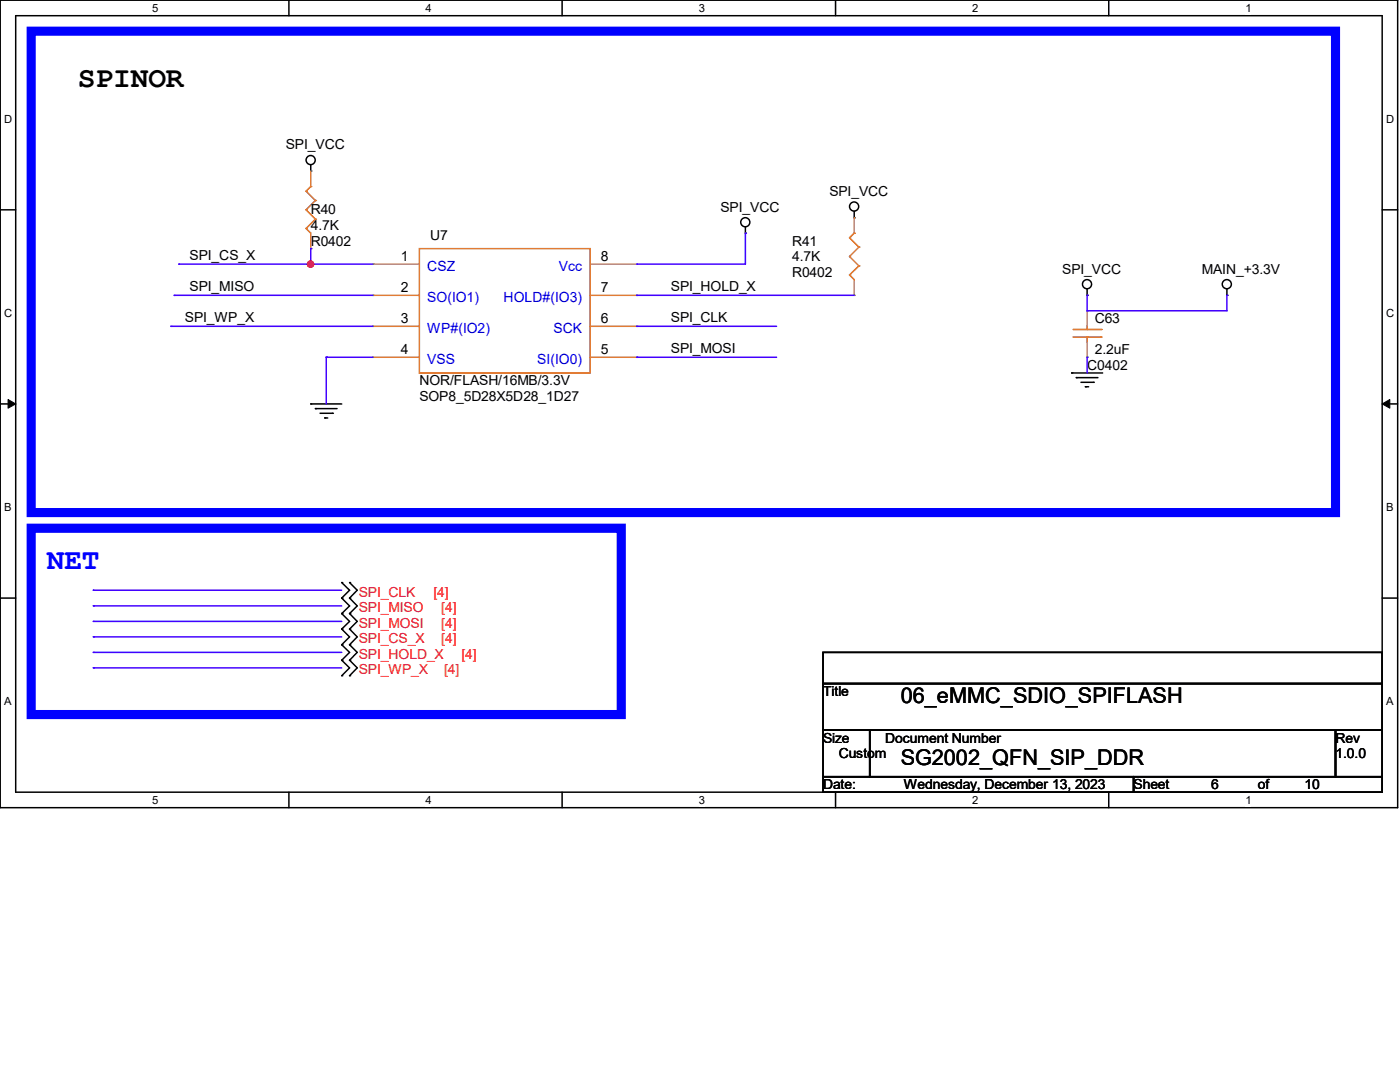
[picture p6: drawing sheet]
<svg xmlns="http://www.w3.org/2000/svg" width="279mm" height="216mm" viewBox="0 0 279 216" stroke-linecap="round" stroke-linejoin="round" font-family="sans-serif">
<path d="M0 0h278.9v161.2h-278.9zM3.1 3.1h272.7v155h-272.7z" fill="none" stroke="#000" stroke-width=".3"/>
<g fill="#fff">
<path d="M30.4 .4h1.2v2.4h-1.2z"/>
<path d="M30.4 158.4h1.2v2.5h-1.2z"/>
</g>
<path d="M57.7 0v3.1M57.7 158.1v3.1" fill="none" stroke="#000" stroke-width=".3"/>
<g fill="#fff">
<path d="M84.9 .4h1.2v2.4h-1.2z"/>
<path d="M84.9 158.4h1.2v2.5h-1.2z"/>
</g>
<path d="M112.2 0v3.1M112.2 158.1v3.1" fill="none" stroke="#000" stroke-width=".3"/>
<g fill="#fff">
<path d="M139.4 .4h1.2v2.4h-1.2z"/>
<path d="M139.4 158.4h1.2v2.5h-1.2z"/>
</g>
<path d="M166.8 0v3.1M166.8 158.1v3.1" fill="none" stroke="#000" stroke-width=".3"/>
<g fill="#fff">
<path d="M194 .4h1.2v2.4h-1.2z"/>
<path d="M194 158.4h1.2v2.5h-1.2z"/>
</g>
<path d="M221.3 0v3.1M221.3 158.1v3.1" fill="none" stroke="#000" stroke-width=".3"/>
<g fill="#fff">
<path d="M248.5 .4h1.2v2.4h-1.2z"/>
<path d="M248.5 158.4h1.2v2.5h-1.2z"/>
<path d="M.8 22.5h1.6v2.4h-1.6z"/>
<path d="M276.6 22.5h1.6v2.4h-1.6z"/>
<path d="M.8 61.2h1.6v2.5h-1.6z"/>
<path d="M276.6 61.2h1.6v2.5h-1.6z"/>
</g>
<path d="M0 41.9h3.1M275.8 41.9h3.1" fill="none" stroke="#000" stroke-width=".3"/>
<g fill="#fff">
<path d="M.8 99.9h1.5v2.5h-1.5z"/>
<path d="M276.6 99.9h1.5v2.5h-1.5z"/>
</g>
<path d="M0 80.6h3.1M275.8 80.6h3.1" fill="none" stroke="#000" stroke-width=".3"/>
<path d="M1.6 79.7l1.5 .9-1.5 .8zM275.8 80.6l1.6-.9v1.7z" fill="#000" stroke="#000" stroke-width=".2"/>
<g fill="#fff">
<path d="M.8 138.7h1.5v2.4h-1.5z"/>
<path d="M276.6 138.7h1.5v2.4h-1.5z"/>
</g>
<g fill="none" stroke="#000" stroke-width=".3">
<path d="M62 34.1h.1M62 32.9v1.2M148.8 46.5h.1M148.8 45.3v1.2M170.5 43.4h.1M170.5 42.2v1.2M217 58.9h.1M217 57.7v1.2M244.9 58.9h.1M244.9 57.7v1.2M213.9 74.4h.1M213.9 74.4h6.1"/>
<path d="M214.8 75.4h.1M214.8 75.4h4.3M215.7 76.3h2.5M216.6 77.2h.1M216.6 77.2h.7M218.2 76.3h.1M62 80.6h.1M62 80.6h6.2M62.9 81.5h.1M62.9 81.5h4.4M63.9 82.5h2.4M64.8 83.4h.1"/>
<path d="M64.8 83.4h.6M66.3 82.5h.1M0 119.3h3.1M68.2 116.2h.1M68.2 119.3h.1M68.2 116.2l1.6 1.6-1.6 1.5M68.2 119.3l1.6 1.6-1.6 1.5M69.8 116.2h.1M69.8 119.3h.1M69.8 116.2l1.5 1.6-1.5 1.5M69.8 119.3l1.5 1.6-1.5 1.5M275.8 119.3h3.1"/>
<path d="M68.2 122.4h.1M68.2 125.5h.1M68.2 128.7h.1M68.2 131.7h.1M68.2 134.8h.1M68.2 122.4l1.6 1.6-1.6 1.5M68.2 125.5l1.6 1.6-1.6 1.6M68.2 128.7l1.6 1.5-1.6 1.5M68.2 131.7l1.6 1.6-1.6 1.5M69.8 122.4h.1M69.8 125.5h.1M69.8 128.7h.1"/>
<path d="M69.8 131.7h.1M69.8 134.8h.1M69.8 122.4l1.5 1.6-1.5 1.5M69.8 125.5l1.5 1.6-1.5 1.6M69.8 128.7l1.5 1.5-1.5 1.5M69.8 131.7l1.5 1.6-1.5 1.5M164.3 130.2h111.5v6.2h-111.5zM164.3 136.4h111.5v9.3h-111.5zM164.3 145.7h9.3v9.3h-9.3zM164.3 155h61.9v3.1h-61.9zM173.6 145.7h92.9v9.3h-92.9zM226.2 155h49.6v3.1h-49.6z"/>
<path d="M266.5 145.7h9.3v9.3h-9.3z"/>
<circle cx="62" cy="31.9" r=".91"/>
<circle cx="148.7" cy="44.3" r=".91"/>
<circle cx="170.5" cy="41.2" r=".91"/>
<circle cx="216.9" cy="56.7" r=".91"/>
<circle cx="244.8" cy="56.7" r=".91"/>
</g>
<path d="M6.2 6.2h260.3v96.1h-260.3zM6.2 105.4h117.8v37.2h-117.8z" fill="none" stroke="#00f" stroke-width="1.8"/>
<g fill="none" stroke="#cc8006" stroke-width=".3">
<path d="M61.1 38.1h.1M61.1 38.1l1.8 1.9M62 37.2h.1M62 37.2l-.9 .9M61.1 45.6h.1M61.1 41.9h.1M61.1 45.6l.9 .9M61.1 41.9l1.8 1.8M62.9 43.7h.1M62.9 40h.1M62.9 43.7l-1.8 1.9M62.9 40l-1.8 1.9"/>
<path d="M83.7 49.6h34.1v24.8h-34.1zM169.5 54.9h.1M169.5 51.2h.1M169.5 47.5h.1M169.5 54.9l1 .9M169.5 51.2l1.9 1.8M169.5 47.5l1.9 1.8M170.5 46.5h.1M170.5 46.5l-1 1M171.4 53h.1M171.4 49.3h.1M171.4 53l-1.9 1.9"/>
<path d="M171.4 49.3l-1.9 1.9M214.2 67.3h5.6M214.2 65.7h5.6M217 65.7h.1M217 67.3h.1M217 65.1v.6M217 67.3v.9M219.8 67.3h.1M219.8 65.7h.1"/>
</g>
<g fill="none" stroke="#a84" stroke-width=".3">
<path d="M62 34.1h.1M62 34.1v3.1M62 49.6h.1M62 46.5v3.1M74.4 52.7h.1M74.4 58.9h.1M74.4 52.7h9.3M74.4 58.9h9.3M117.8 52.7h9.3M117.8 58.9h9.3M127.1 58.9h.1M127.1 52.7h.1"/>
<path d="M170.5 58.9h.1M170.5 43.4h.1M170.5 43.4v3.1M170.5 55.8v3.1M74.4 65.1h.1M74.4 71.3h.1M74.4 71.3h9.3M74.4 65.1h9.3M117.8 71.3h9.3M117.8 65.1h9.3M127.1 71.3h.1M127.1 65.1h.1"/>
<path d="M217 62h.1M217 71.3h.1M217 62v3.1M217 68.2v3.1"/>
</g>
<g fill="none" stroke="#4200ff" stroke-width=".3">
<path d="M34.8 58.9h.1M34.8 58.9h39.6M35.7 52.7h.1M35.7 52.7h38.7M62 52.7h.1M62 49.6h.1M62 49.6v3.1M127.1 52.7h.1M127.1 58.9h.1M127.1 58.9h43.4M148.8 46.5h.1M148.8 46.5v6.2h-21.7"/>
<path d="M217 58.9h.1M217 58.9v3.1M244.9 58.9h.1M244.9 58.9v3.1h-27.9M34.1 65.1h.1M34.1 65.1h40.3M65.1 71.3h.1M65.1 71.3h9.3M65.1 71.3v9.3M127.1 65.1h.1M127.1 71.3h.1M127.1 65.1h27.9"/>
<path d="M127.1 71.3h27.9M217 71.3h.1M217 62h.1M217 71.3v3.1M18.6 117.8h.1M18.6 117.8h49.6M18.6 120.9h.1M18.6 124h.1M18.6 127.1h.1M18.6 130.2h.1M18.6 133.3h.1M18.6 120.9h49.6"/>
<path d="M18.6 124h49.6M18.6 127.1h49.6M18.6 130.2h49.6M18.6 133.3h49.6"/>
</g>
<circle cx="62" cy="52.7" r=".59" fill="#f00" stroke="#f00" stroke-width=".3"/>
<text font-size="5.9" x="15.5" y="17.4">SPINOR</text>
<text font-size="5.9" fill="#00f" x="9.3" y="113.5">NET</text>
<g font-size="4.3">
<text x="179.7" y="140.3">06_eMMC_SDIO_SPIFLASH</text>
<text x="179.7" y="152.7">SG2002_QFN_SIP_DDR</text>
</g>
<g font-size="2.8">
<text x="57.1" y="29.8">SPI_VCC</text>
<text x="165.5" y="39.1">SPI_VCC</text>
<text x="62" y="42.8">R40</text>
<text x="62" y="45.9">4.7K</text>
<text x="85.9" y="47.8">U7</text>
<text x="143.8" y="42.2">SPI_VCC</text>
<text x="37.8" y="51.9">SPI_CS_X</text>
<text x="62" y="49">R0402</text>
<text x="80" y="52">1</text>
<text x="119.9" y="52">8</text>
<text x="158.1" y="49">R41</text>
<text x="158.1" y="52.1">4.7K</text>
<text x="37.8" y="58.1">SPI_MISO</text>
<text x="80" y="58.3">2</text>
<text x="119.9" y="58.3">7</text>
<text x="133.9" y="58.1">SPI_HOLD_X</text>
<text x="158.1" y="55.2">R0402</text>
<text x="212" y="54.6">SPI_VCC</text>
<text x="239.9" y="54.6">MAIN_+3.3V</text>
<text x="36.9" y="64.3">SPI_WP_X</text>
<text x="80" y="64.4">3</text>
<text x="119.9" y="64.4">6</text>
<text x="133.9" y="64.3">SPI_CLK</text>
<text x="218.5" y="64.5">C63</text>
<text x="80" y="70.6">4</text>
<text x="119.9" y="70.6">5</text>
<text x="133.9" y="70.4">SPI_MOSI</text>
<text x="218.5" y="70.7">2.2uF</text>
<text x="83.7" y="76.9">NOR/FLASH/16MB/3.3V</text>
<text x="217" y="73.8">C0402</text>
<text x="83.7" y="80">SOP8_5D28X5D28_1D27</text>
<text x="164.3" y="138.9">Title</text>
<text x="164.3" y="148.2">Size</text>
<text x="176.7" y="148.2">Document Number</text>
<text x="266.5" y="148.2">Rev</text>
<text x="167.4" y="151.3">Custom</text>
<text x="266.5" y="151.3">1.0.0</text>
<text x="164.3" y="157.5">Date:</text>
<text x="180.4" y="157.5">Wednesday, December 13, 2023</text>
<text x="226.2" y="157.5">Sheet</text>
<text x="241.7" y="157.5">6</text>
<text x="251" y="157.5">of</text>
<text x="260.4" y="157.5">10</text>
</g>
<g font-size="2.8" fill="#00c">
<text x="85.3" y="54">CSZ</text>
<text x="111.5" y="54">Vcc</text>
<text x="85.3" y="60.2">SO(IO1)</text>
<text x="100.5" y="60.2">HOLD#(IO3)</text>
<text x="85.3" y="66.4">WP#(IO2)</text>
<text x="110.4" y="66.4">SCK</text>
<text x="85.3" y="72.6">VSS</text>
<text x="107.2" y="72.6">SI(IO0)</text>
</g>
<g font-size="2.8" fill="#f00">
<text x="71.6" y="119">SPI_CLK</text>
<text x="86.5" y="119">[4]</text>
<text x="71.6" y="122.1">SPI_MISO</text>
<text x="71.6" y="125.3">SPI_MOSI</text>
<text x="88.1" y="122.1">[4]</text>
<text x="88.1" y="125.3">[4]</text>
<text x="71.6" y="128.4">SPI_CS_X</text>
<text x="71.6" y="131.4">SPI_HOLD_X</text>
<text x="88.1" y="128.4">[4]</text>
<text x="92.1" y="131.4">[4]</text>
<text x="71.6" y="134.5">SPI_WP_X</text>
<text x="88.7" y="134.5">[4]</text>
</g>
<g font-size="2.2">
<text x="30.4" y="2.4">5</text>
<text x="84.9" y="2.4">4</text>
<text x="139.4" y="2.4">3</text>
<text x="194" y="2.4">2</text>
<text x="248.5" y="2.4">1</text>
<text x=".8" y="24.5">D</text>
<text x="276.6" y="24.5">D</text>
<text x=".8" y="63.2">C</text>
<text x="276.6" y="63.2">C</text>
<text x=".8" y="101.9">B</text>
<text x="276.6" y="101.9">B</text>
<text x=".8" y="140.7">A</text>
<text x="276.6" y="140.7">A</text>
<text x="30.4" y="160.4">5</text>
<text x="84.9" y="160.4">4</text>
<text x="139.4" y="160.4">3</text>
<text x="194" y="160.4">2</text>
<text x="248.5" y="160.4">1</text>
</g>
</svg>
